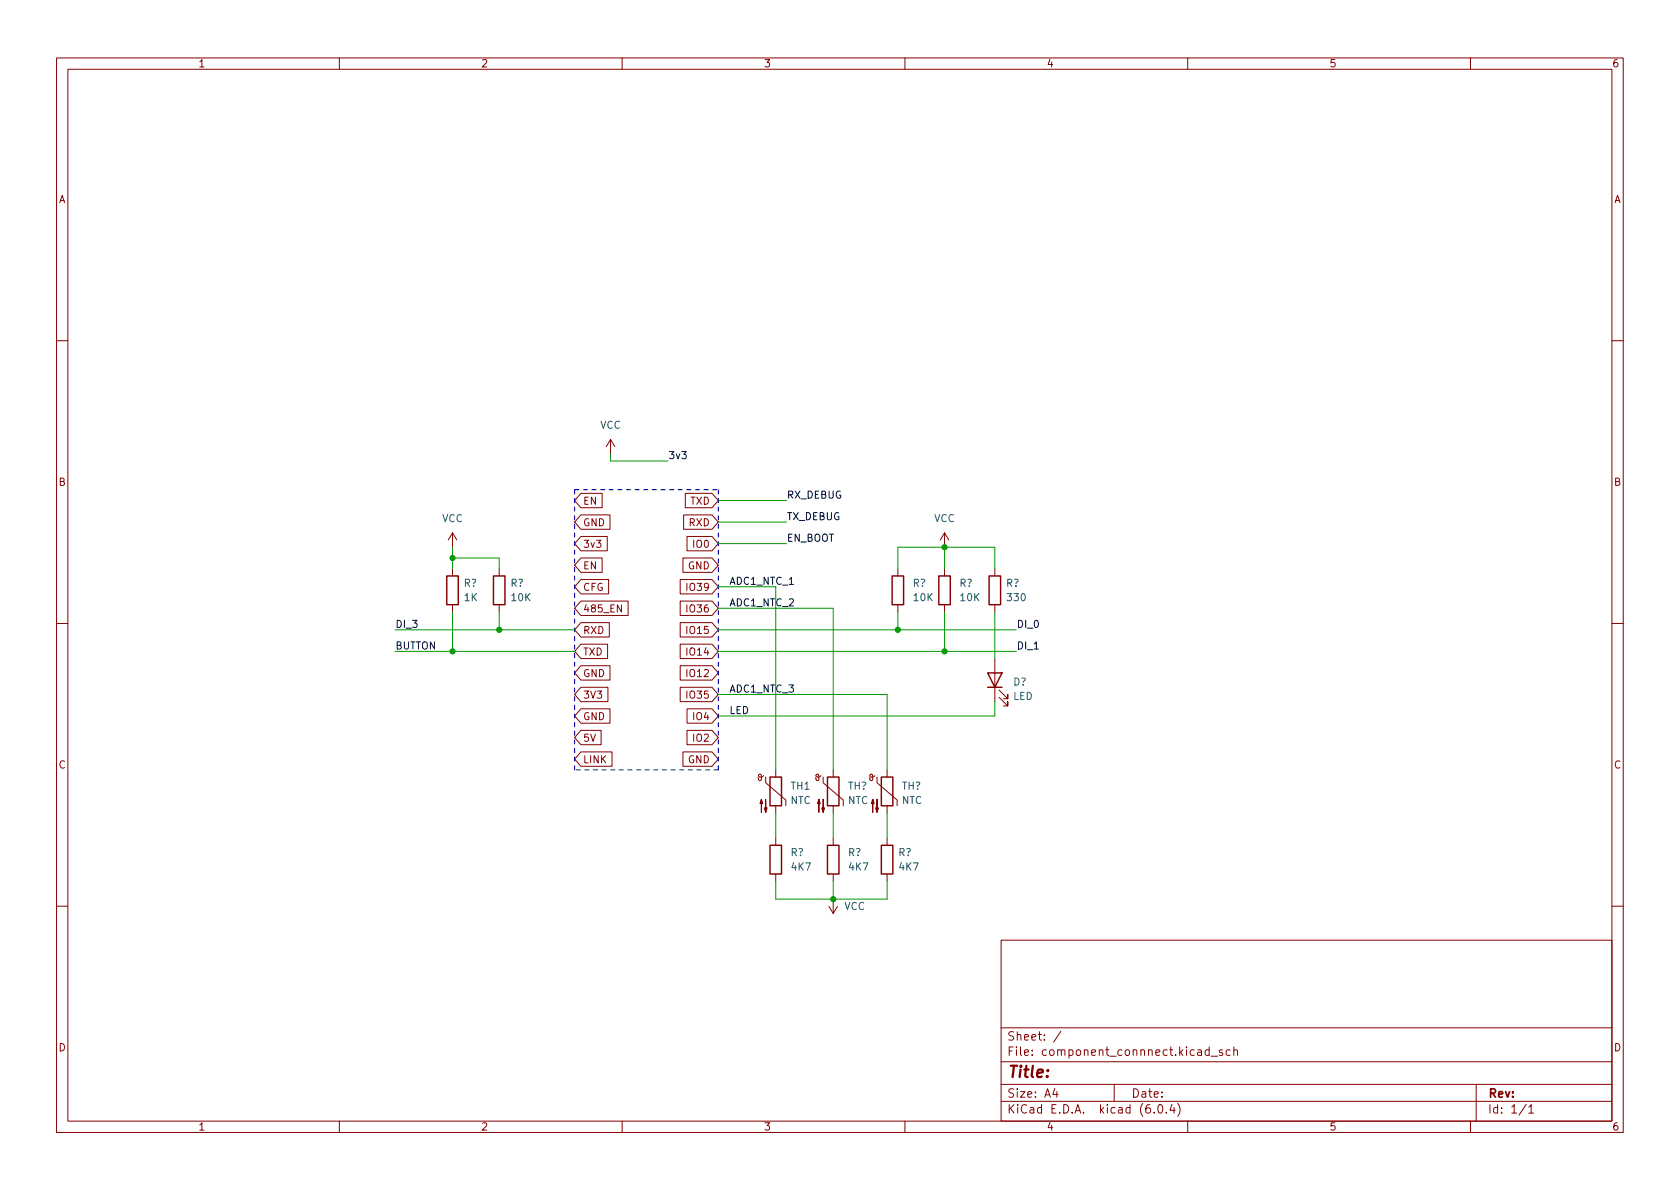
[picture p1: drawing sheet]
<svg xmlns="http://www.w3.org/2000/svg" width="297mm" height="210mm" viewBox="0 0 297 210" stroke-linecap="round" stroke-linejoin="round" font-family="sans-serif">
<g fill="none" stroke="#840000" stroke-width=".18">
<path d="M10 10.2h277v190.1h-277zM12 12.2h273v186.1h-273zM60 10.2v2M110 10.2v2M160 10.2v2M210 10.2v2M260 10.2v2M10 60.2h2M107.9 77.7l-.7 1.3M107.9 77.7v2.6M107.9 77.7l.8 1.3M285 60.2h2"/>
<path d="M80 94.2v2.6M80 94.2l-.8 1.3M80 94.2l.8 1.3M102.7 87.2h3.8v2.6h-3.8l-1.1-1.3zM102.7 94.9h4.7v2.5h-4.7l-1.1-1.3zM102.7 91.1h5.2v2.5h-5.2l-1.1-1.3zM102.7 98.7h3.8v2.5h-3.8l-1.1-1.3zM120.7 98.7h5.2l1.1 1.2-1.1 1.3h-5.2zM120.9 91.1h5l1.1 1.2-1.1 1.3h-5zM121.2 87.2h4.7l1.1 1.3-1.1 1.3h-4.7zM121.5 94.9h4.4l1.1 1.2-1.1 1.3h-4.4zM167 94.2v2.6"/>
<path d="M167 94.2l-.8 1.3M167 94.2l.8 1.3M10 110.2h2M80 100.6v1.2M80 106.9v1.3M88.3 100.6v1.2M88.3 106.9v1.3M102.7 117.7h5.2v2.6h-5.2l-1.1-1.3zM102.7 106.3h8.4v2.5h-8.4l-1.1-1.2zM102.7 110.1h5v2.5h-5l-1.1-1.2zM102.7 102.5h4.9v2.5h-4.9l-1.1-1.2zM102.7 113.9h4.7v2.6h-4.7l-1.1-1.3z"/>
<path d="M120.3 117.7h5.6l1.1 1.3-1.1 1.3h-5.6zM120.3 106.3h5.6l1.1 1.3-1.1 1.2h-5.6zM120.3 110.1h5.6l1.1 1.3-1.1 1.2h-5.6zM120.3 102.5h5.6l1.1 1.3-1.1 1.2h-5.6zM120.3 113.9h5.6l1.1 1.3-1.1 1.3h-5.6zM158.7 100.6v1.2M158.7 106.9v1.3M167 100.6v1.2M167 106.9v1.3M175.9 100.6v1.2M175.9 106.9v1.3M175.9 116.5v7.6"/>
<path d="M285 110.2h2M102.7 133h5.5v2.5h-5.5l-1.1-1.3zM102.7 121.5h4.8v2.6h-4.8l-1.1-1.3zM102.7 129.2h3.6v2.5h-3.6l-1.1-1.3zM102.7 125.3h5.2v2.6h-5.2l-1.1-1.3zM120.3 121.5h5.6l1.1 1.3-1.1 1.3h-5.6zM120.7 133h5.2l1.1 1.2-1.1 1.3h-5.2zM121.5 125.3h4.4l1.1 1.3-1.1 1.3h-4.4zM121.5 129.2h4.4l1.1 1.2-1.1 1.3h-4.4zM135 137.2l-.2 .2h-.4l-.2-.1-.1-.3 .3-.1 .2 .2v.7l-.1 .2h-.3l-.2-.5M135.4 137.4v1l3.5 3.1v1M137.2 136.1v1.3"/>
<path d="M145.2 137.2l-.3 .2h-.3l-.3-.1v-.3l.3-.1 .2 .2v.7l-.2 .2h-.3l-.2-.5M145.5 137.4v1l3.6 3.1v1M147.3 136.1v1.3M154.7 137.2l-.3 .2h-.3l-.3-.1v-.3l.3-.1 .2 .2v.7l-.2 .2h-.2l-.2-.5M155.1 137.4v1l3.5 3.1v1M156.8 136.1v1.3M176.7 123.3l1.5 1.5v-.7v.7h-.8M176.7 122l1.5 1.6v-.8v.8h-.8M137.2 142.5v1.3M137.2 148.2v1.3M137.2 154.6v1.2M147.3 142.5v1.3"/>
<path d="M147.3 148.2v1.3M147.3 154.6v1.2M147.3 159v2.5M156.8 142.5v1.3M156.8 148.2v1.3M156.8 154.6v1.2M10 160.2h2M146.6 160.3l.7 1.2M148.1 160.3l-.8 1.2M177 166.3h108v32h-108zM285 160.2h2M60 198.3v2"/>
<path d="M110 198.3v2M160 198.3v2M177 194.8h108M177 191.8h108M177 187.8h108M177 181.8h108M186.5 192.5l-.4 1h1M186.9 193v1M187.6 182.4l-1.3 1.9M197 191.8v3M204.1 196.7v.1M204.9 195.4l.2-.1a.81 .81 0 0 1 .6 .7 .81 .81 0 0 1-.3 .8h-.2a.81 .81 0 0 1-.6-.6 .81 .81 0 0 1 .3-.8z"/>
<path d="M206.2 196.7v.1M207.2 195.3l-.3 1h.9M207.6 195.8v1M208.2 195.1a1.72 1.72 0 0 1 0 2.3M210 198.3v2M213.8 185.7l-.4-.1-.3 .3v.4l.1 .3h.6M213.8 185.1v1.5M214.1 186.8h1.2M216.1 185.7l-.3-.1-.2 .2v.3l.5 .1v.4h-.5M217.5 185.7l-.4-.1-.3 .3v.4l.1 .3h.6M218.1 185.8l.3-.2 .3 .1 .1 .9M218.1 185.1v1.5"/>
<path d="M260 198.3v2M261 191.8v6.5M269.9 195.3l-1.3 1.9M270.3 195.8l.4-.5v1.5M270.3 196.8h.9"/>
</g>
<g fill="none" stroke="#840000" stroke-width=".25">
<path d="M79 101.8h2v5.1h-2zM87.2 101.8h2.1v5.1h-2.1zM157.7 101.8h2.1v5.1h-2.1zM166 101.8h2v5.1h-2zM174.6 119h2.6l-1.3 2.5zM174.9 101.8h2v5.1h-2zM136.1 137.4h2.1v5.1h-2.1zM146.3 137.4h2v5.1h-2zM155.8 137.4h2.1v5.1h-2.1zM174.6 121.5h2.6M136.1 149.5h2.1v5.1h-2.1zM146.3 149.5h2v5.1h-2z"/>
<path d="M155.8 149.5h2.1v5.1h-2.1z"/>
</g>
<g fill="#840000" stroke="#840000" stroke-width=".18">
<path d="M134.6 141.3l.3 .8h-.5l.2-.8v2.3z"/>
<path d="M135.4 141.3v2.3l-.3-.7h.5l-.2 .7z"/>
<path d="M154.3 141.3l.3 .8h-.5l.2-.8v2.3z"/>
<path d="M155.1 141.3v2.3l-.3-.7h.5l-.2 .7z"/>
<path d="M144.8 141.3l.2 .8h-.5l.3-.8v2.3z"/>
<path d="M145.5 141.3v2.3l-.2-.7h.5l-.3 .7z"/>
</g>
<path d="M101.6 86.6v49.5M101.6 86.6h25.4M127 86.6v49.5M127 136.1h-25.4" fill="none" stroke="#0000c2" stroke-width=".18" stroke-dasharray=".8 .8"/>
<g fill="none" stroke="#009600" stroke-width=".18">
<path d="M80 98.7h8.3v1.9M80 96.8v3.8M107.9 80.3v1.2h10.2M127 92.3h12.1M127 88.5h12.1M127 96.1h12.1M167 96.8v3.8M69.8 111.4h31.8M69.8 115.2h31.8M80 108.2v7M88.3 108.2v3.2M127 111.4h52.7"/>
<path d="M127 103.8h10.2v32.3M127 115.2h52.7M127 107.6h20.3v28.5M158.7 100.6v-3.8h17.2v3.8M158.7 108.2v3.2M167 108.2v7M175.9 108.2v8.3M127 122.8h29.8v13.3M175.9 124.1v2.5h-48.9M137.2 155.8v3.2h19.6v-3.2M137.2 143.8v4.4M147.3 143.8v4.4"/>
<path d="M147.3 155.8v3.2M156.8 143.8v4.4"/>
</g>
<g fill="#009600" stroke="#009600" stroke-width=".18">
<circle cx="167" cy="96.8" r=".46"/>
<circle cx="147.3" cy="159" r=".46"/>
<circle cx="167" cy="115.2" r=".46"/>
<circle cx="158.7" cy="111.4" r=".46"/>
<circle cx="88.3" cy="111.4" r=".46"/>
<circle cx="80" cy="115.2" r=".46"/>
<circle cx="80" cy="98.7" r=".46"/>
</g>
<text font-size="2.8" fill="#840000" x="178" y="190.6">Title:</text>
<g font-size="2.1" fill="#840000">
<text x="178" y="184">Sheet: /</text>
<text x="178" y="186.7">File: component_connnect.kicad_sch</text>
<text x="178" y="196.9">KiCad E.D.A. kicad (6.0.4)</text>
<text x="178" y="194.1">Size: A4</text>
<text x="200" y="194.1">Date:</text>
<text x="263" y="194.1">Rev:</text>
<text x="263" y="196.9">Id: 1/1</text>
</g>
<g font-size="1.8" fill="#840000">
<text x="35" y="11.9">1</text>
<text x="85" y="11.9">2</text>
<text x="135" y="11.9">3</text>
<text x="185" y="11.9">4</text>
<text x="235" y="11.9">5</text>
<text x="285" y="11.9">6</text>
<text x="10.3" y="35.9">A</text>
<text x="285.3" y="35.9">A</text>
<text x="10.3" y="85.9">B</text>
<text x="103" y="89.2">EN</text>
<text x="122" y="89.2">TXD</text>
<text x="285.3" y="85.9">B</text>
<text x="103" y="93">GND</text>
<text x="121.8" y="93">RXD</text>
<text x="103" y="96.9">3v3</text>
<text x="103" y="100.7">EN</text>
<text x="121.6" y="100.7">GND</text>
<text x="122.7" y="96.9">IO0</text>
<text x="103" y="104.5">CFG</text>
<text x="121.7" y="104.5">IO39</text>
<text x="103" y="108.3">485_EN</text>
<text x="103" y="112.1">RXD</text>
<text x="121.7" y="108.3">IO36</text>
<text x="121.7" y="112.1">IO15</text>
<text x="103" y="119.7">GND</text>
<text x="103" y="115.9">TXD</text>
<text x="121.7" y="119.7">IO12</text>
<text x="121.7" y="115.9">IO14</text>
<text x="103" y="123.5">3V3</text>
<text x="121.7" y="123.5">IO35</text>
<text x="103" y="131.1">5V</text>
<text x="103" y="127.3">GND</text>
<text x="122.7" y="127.3">IO4</text>
<text x="122.7" y="131.1">IO2</text>
<text x="10.3" y="135.9">C</text>
<text x="103" y="135">LINK</text>
<text x="121.6" y="135">GND</text>
<text x="285.3" y="135.9">C</text>
<text x="10.3" y="185.9">D</text>
<text x="285.3" y="185.9">D</text>
<text x="35" y="199.9">1</text>
<text x="85" y="199.9">2</text>
<text x="135" y="199.9">3</text>
<text x="185" y="199.9">4</text>
<text x="235" y="199.9">5</text>
<text x="285" y="199.9">6</text>
</g>
<g font-size="1.8" fill="#006464">
<text x="106.1" y="75.8">VCC</text>
<text x="78.1" y="92.3">VCC</text>
<text x="165.1" y="92.3">VCC</text>
<text x="82" y="103.8">R?</text>
<text x="82.1" y="106.3">1K</text>
<text x="90.2" y="103.8">R?</text>
<text x="90.5" y="106.3">10K</text>
<text x="161.4" y="103.8">R?</text>
<text x="161.6" y="106.3">10K</text>
<text x="169.6" y="103.8">R?</text>
<text x="169.8" y="106.3">10K</text>
<text x="177.9" y="103.8">R?</text>
<text x="178.2" y="106.3">330</text>
<text x="179.1" y="123.8">LED</text>
<text x="179.1" y="121.2">D?</text>
<text x="139.7" y="142.2">NTC</text>
<text x="139.9" y="139.6">TH1</text>
<text x="149.9" y="142.2">NTC</text>
<text x="149.9" y="139.6">TH?</text>
<text x="159.4" y="142.2">NTC</text>
<text x="159.4" y="139.6">TH?</text>
<text x="139.8" y="151.4">R?</text>
<text x="140" y="153.9">4K7</text>
<text x="149.9" y="151.4">R?</text>
<text x="150.2" y="153.9">4K7</text>
<text x="158.8" y="151.4">R?</text>
<text x="159.1" y="153.9">4K7</text>
<text x="149.3" y="160.9">VCC</text>
</g>
<g font-size="1.8" fill="#0f0f0f">
<text x="118.1" y="81.2">3v3</text>
<text x="139.1" y="88.2">RX_DEBUG</text>
<text x="139.1" y="92">TX_DEBUG</text>
<text x="139.1" y="95.8">EN_BOOT</text>
<text x="128.9" y="103.4">ADC1_NTC_1</text>
<text x="128.9" y="107.2">ADC1_NTC_2</text>
<text x="69.8" y="111">DI_3</text>
<text x="179.7" y="111">DI_0</text>
<text x="69.8" y="114.8">BUTTON</text>
<text x="179.7" y="114.8">DI_1</text>
<text x="128.9" y="122.5">ADC1_NTC_3</text>
<text x="128.9" y="126.3">LED</text>
</g>
</svg>
